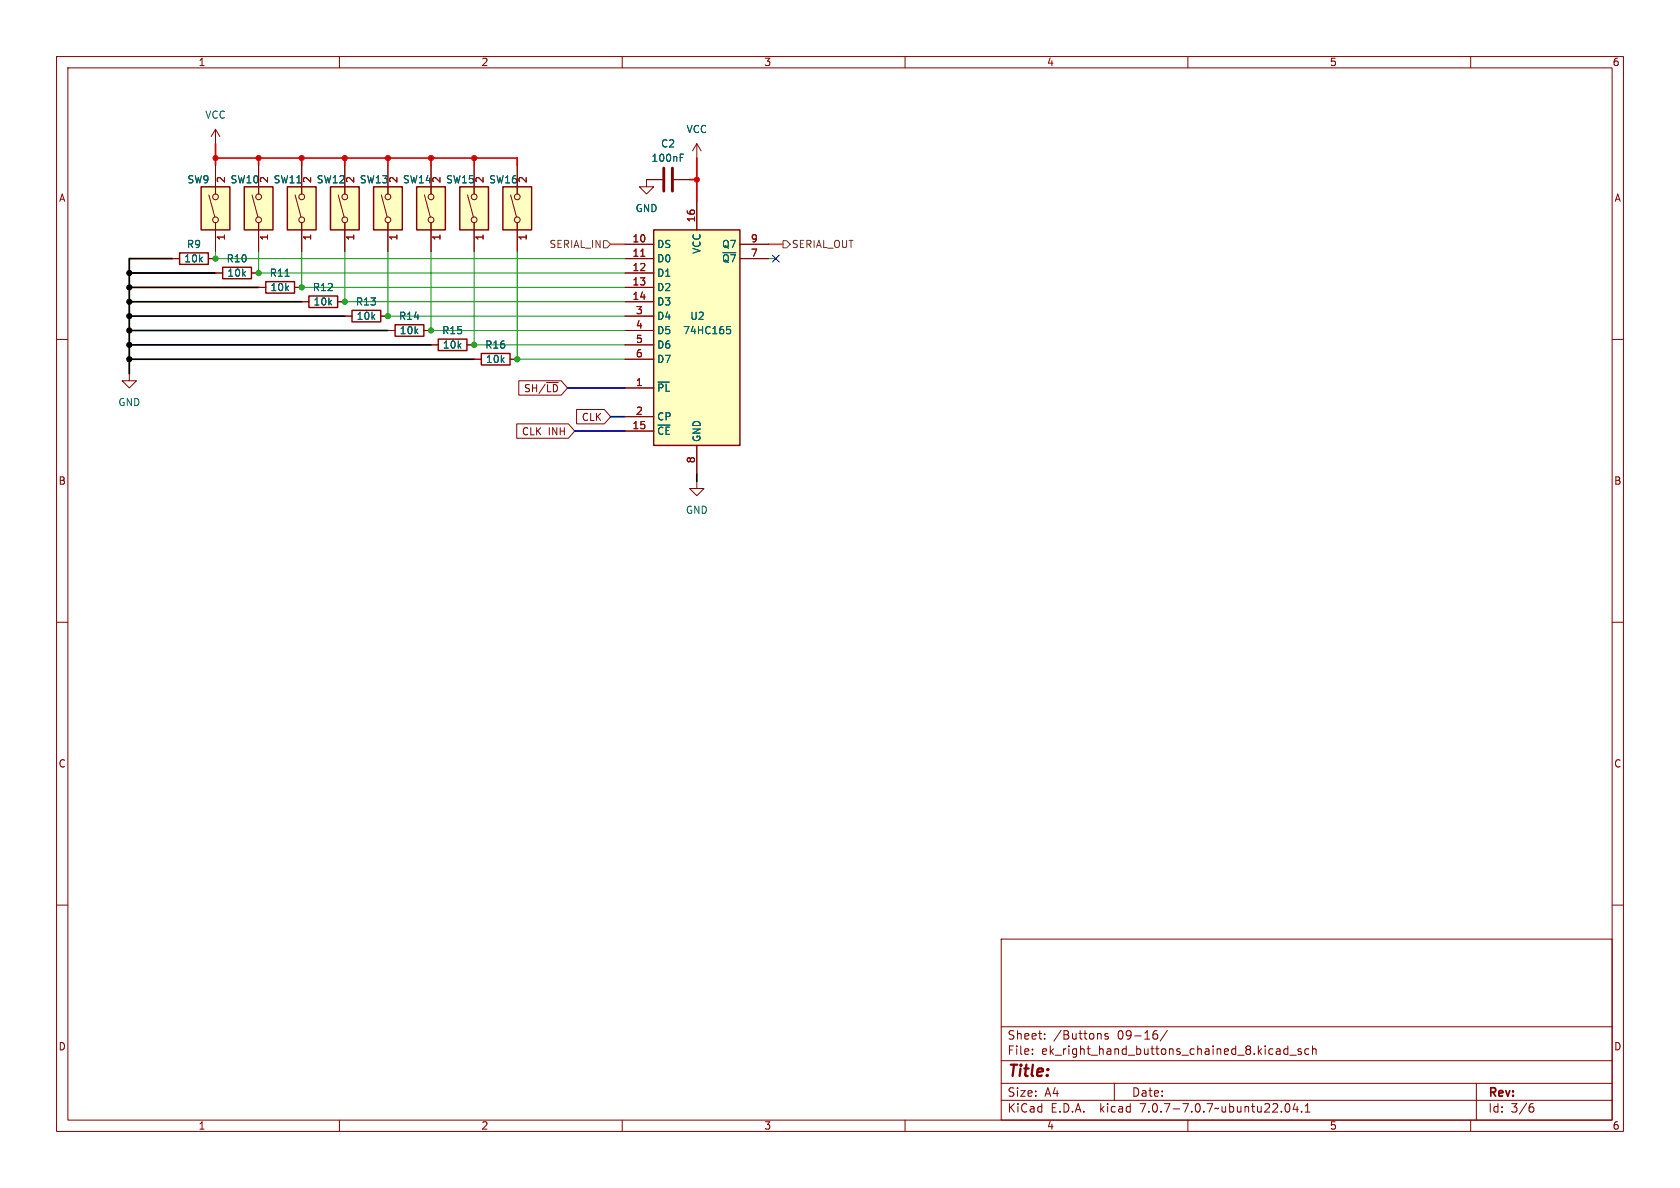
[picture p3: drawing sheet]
<svg xmlns="http://www.w3.org/2000/svg" width="297mm" height="210mm" viewBox="0 0 297 210" stroke-linecap="round" stroke-linejoin="round" font-family="sans-serif">
<g fill="none" stroke="#840000" stroke-width=".18">
<path d="M10 10h277v190h-277zM12 12h273v186h-273zM60 10v2M110 10v2M160 10v2M210 10v2M260 10v2M36.9 34.5l1.1 3.9M38.1 22.9l-.8 1.2M38.1 22.9v2.5M38.1 29.2v5.1M38.1 39.4v5.1"/>
<path d="M38.1 22.9l.8 1.2M44.6 34.5l1 3.9M45.7 29.2v5.1M45.7 39.4v5.1M52.2 34.5l1 3.9M53.3 29.2v5.1M53.3 39.4v5.1M59.8 34.5l1 3.9M61 29.2v5.1M61 39.4v5.1M67.4 34.5l1.1 3.9M68.6 29.2v5.1"/>
<path d="M68.6 39.4v5.1M75 34.5l1.1 3.9M76.2 29.2v5.1M76.2 39.4v5.1M82.7 34.5l1 3.9M83.8 29.2v5.1M83.8 39.4v5.1M90.3 34.5l1 3.9M91.4 29.2v5.1M91.4 39.4v5.1M117.1 31.8h-2.8v1.2h1.3l-1.3 1.3-1.3-1.3h1.3M119.1 31.8h2.8"/>
<path d="M123.2 25.4l-.8 1.3M123.2 25.4v2.5M123.2 35.6v5M123.2 25.4l.8 1.3M10 60h2M30.5 45.7h1.2M36.8 45.7h1.3M38.1 48.3h1.3M44.4 48.3h1.3M45.7 50.8h1.3M52.1 50.8h1.2M53.3 53.3h1.3"/>
<path d="M59.7 53.3h1.3M61 55.9h1.2M67.3 55.9h1.3M68.6 58.4h1.2M74.9 58.4h1.3M110.5 48.3h5.1M110.5 45.7h5.1M110.5 58.4h5.1M110.5 50.8h5.1M110.5 43.2h5.1M110.5 53.3h5.1M110.5 55.9h5.1"/>
<path d="M130.8 45.7h5.1M130.8 43.2h5.1M285 60h2M22.9 66v1.3h1.2l-1.2 1.3-1.3-1.3h1.3M76.2 61h1.3M82.5 61h1.3M83.8 63.5h1.3M90.2 63.5h1.2M91.4 74.9h9.1l1.1 1.3-1.1 1.3h-9.1zM91.7 67.3h7.5l1.1 1.3-1.1 1.3h-7.5zM101.9 72.4h4.9l1.1 1.3-1.1 1.2h-4.9zM110.5 63.5h5.1"/>
<path d="M110.5 61h5.1M110.5 68.6h5.1M110.5 76.2h5.1M110.5 73.7h5.1M123.2 78.7v5.1M123.2 85.1v1.3h1.3l-1.3 1.2-1.3-1.2h1.3M10 110h2M285 110h2M10 160h2M285 160h2M177 166h108v32h-108zM60 198v2"/>
<path d="M110 198v2M160 198v2M177 194.5h108M177 191.5h108M177 187.5h108M177 181.5h108M182.5 186.3v.1M182.5 185.5v.1M184.7 183.6v.1M184.7 182.8v.1M194.5 182.7l.2 .2v.8M195.9 182.8l-.4-.1-.2 .2 .1 .2 .5 .2v.3h-.6"/>
<path d="M197 191.5v3M204.1 182.8h.3l.3 .3-.1 .5-.5 .1M204.2 182.2h.3M206.4 182.1l-1.3 2M210 198v2M227.3 195.2l.2-.1a.81 .81 0 0 1 .6 .6 .81 .81 0 0 1-.3 .8l-.1 .1a.81 .81 0 0 1-.4-1.4zM227.7 184.9v1.5M227.7 185.5l-.5-.1-.2 .3v.4l.1 .2h.6M228 186.5h1.2M229 195l-.4 1.1h.9M229.3 195.6v1M230 185.5l-.3-.1-.2 .2v.2l.5 .2v.3h-.5"/>
<path d="M230.1 196.5v.1M230.7 196.6h.9M230.7 195.5l.5-.4v1.5M231.4 185.5l-.4-.1-.3 .3v.4l.1 .2h.6M232 185.5l.2-.1 .4 .1 .1 .9M232 184.9v1.5M260 198v2M261 191.5v6.5M270.6 195.7h.3l.3 .3-.1 .5-.5 .1M271 195.1l-.4 .1"/>
<circle cx="38.1" cy="38.9" r=".51"/>
<circle cx="38.1" cy="34.8" r=".51"/>
<circle cx="45.7" cy="34.8" r=".51"/>
<circle cx="45.7" cy="38.9" r=".51"/>
<circle cx="53.3" cy="34.8" r=".51"/>
<circle cx="53.3" cy="38.9" r=".51"/>
<circle cx="61" cy="38.9" r=".51"/>
<circle cx="61" cy="34.8" r=".51"/>
<circle cx="68.6" cy="38.9" r=".51"/>
<circle cx="68.6" cy="34.8" r=".51"/>
<circle cx="76.2" cy="38.9" r=".51"/>
<circle cx="76.2" cy="34.8" r=".51"/>
<circle cx="83.8" cy="38.9" r=".51"/>
<circle cx="83.8" cy="34.8" r=".51"/>
<circle cx="91.4" cy="34.8" r=".51"/>
<circle cx="91.4" cy="38.9" r=".51"/>
</g>
<g fill="none" stroke="#840000" stroke-width=".25">
<path d="M35.6 33h5v7.6h-5zM43.2 33h5.1v7.6h-5.1zM50.8 33h5.1v7.6h-5.1zM58.4 33h5.1v7.6h-5.1zM66 33h5.1v7.6h-5.1zM73.7 33h5v7.6h-5zM81.3 33h5.1v7.6h-5.1zM88.9 33h5.1v7.6h-5.1zM31.7 44.7h5.1v2h-5.1zM39.4 47.2h5v2.1h-5zM47 49.8h5.1v2h-5.1zM54.6 52.3h5.1v2.1h-5.1z"/>
<path d="M62.2 54.9h5.1v2h-5.1zM69.8 57.4h5.1v2h-5.1zM77.5 59.9h5v2.1h-5zM115.6 40.6h15.2v38.1h-15.2zM85.1 62.5h5.1v2h-5.1z"/>
</g>
<path d="M117.3 29.7v4.1M118.9 29.7v4.1" fill="none" stroke="#840000" stroke-width=".51"/>
<path d="M120.3 27.9h.4M120.3 27.2h.6M50.4 48.8h.7M128.5 57.7h.6M128.6 58.2h.3l.3 .3-.2 .4-.4 .1M116.3 67.5h2" fill="none" stroke="#006464" stroke-width=".18"/>
<g fill="#ffffc2" stroke="#ffffc2" stroke-width=".18">
<path d="M81.3 33h5.1v7.6h-5.1z"/>
<path d="M35.6 33h5v7.6h-5z"/>
<path d="M50.8 33h5.1v7.6h-5.1z"/>
<path d="M43.2 33h5.1v7.6h-5.1z"/>
<path d="M88.9 33h5.1v7.6h-5.1z"/>
<path d="M66 33h5.1v7.6h-5.1z"/>
<path d="M58.4 33h5.1v7.6h-5.1z"/>
<path d="M115.6 40.6h15.2v38.1h-15.2z"/>
<path d="M73.7 33h5v7.6h-5z"/>
</g>
<path d="M113.3 45.3h.7" fill="none" stroke="#a90000" stroke-width=".18"/>
<path d="M106.7 42.5h.6l.6 .7-.6 .6h-.6zM138.4 42.5h.7l.6 .7-.6 .6h-.7z" fill="none" stroke="#725600" stroke-width=".18"/>
<path d="M22.9 50.8h22.8M22.9 48.3h15.2M22.9 58.4h45.7M22.9 53.3h30.4M22.9 55.9h38.1M30.5 45.7h-7.6v20.3M22.9 61h53.3M22.9 63.5h60.9M123.2 83.8v1.3" fill="none" stroke="#000" stroke-width=".3"/>
<path d="M38.1 27.9h53.3v1.3M38.1 25.4v3.8M45.7 27.9v1.3M53.3 27.9v1.3M61 27.9v1.3M68.6 27.9v1.3M76.2 27.9v1.3M83.8 27.9v1.3M121.9 31.8h1.3M123.2 27.9v7.7" fill="none" stroke="#f00" stroke-width=".3"/>
<path d="M38.1 44.5v1.2h72.4M45.7 44.5v3.8h64.8M53.3 44.5v6.3h57.2M61 44.5v8.8h49.5M68.6 44.5v11.4h41.9M76.2 44.5v13.9h34.3M83.8 44.5v16.5h26.7M91.4 44.5v19h19.1M135.9 45.7h1.3" fill="none" stroke="#009600" stroke-width=".18"/>
<path d="M100.3 68.6h10.2M101.6 76.2h8.9M107.9 73.7h2.6" fill="none" stroke="#0000c2" stroke-width=".3"/>
<path d="M107.9 43.2h2.6M135.9 43.2h2.5" fill="none" stroke="#c60" stroke-width=".3"/>
<path d="M136.6 45.1l1.2 1.2M137.8 45.1l-1.2 1.2" fill="none" stroke="#000084" stroke-width=".18"/>
<g fill="#f00" stroke="#f00" stroke-width=".18">
<circle cx="123.2" cy="31.8" r=".46"/>
<circle cx="38.1" cy="27.9" r=".46"/>
<circle cx="53.3" cy="27.9" r=".46"/>
<circle cx="45.7" cy="27.9" r=".46"/>
<circle cx="76.2" cy="27.9" r=".46"/>
<circle cx="68.6" cy="27.9" r=".46"/>
<circle cx="61" cy="27.9" r=".46"/>
<circle cx="83.8" cy="27.9" r=".46"/>
</g>
<g fill="#009600" stroke="#009600" stroke-width=".18">
<circle cx="83.8" cy="61" r=".46"/>
<circle cx="91.4" cy="63.5" r=".46"/>
<circle cx="53.3" cy="50.8" r=".46"/>
<circle cx="38.1" cy="45.7" r=".46"/>
<circle cx="45.7" cy="48.3" r=".46"/>
<circle cx="76.2" cy="58.4" r=".46"/>
<circle cx="61" cy="53.3" r=".46"/>
<circle cx="68.6" cy="55.9" r=".46"/>
</g>
<g fill="#000" stroke="#000" stroke-width=".18">
<circle cx="22.9" cy="58.4" r=".46"/>
<circle cx="22.9" cy="53.3" r=".46"/>
<circle cx="22.9" cy="48.3" r=".46"/>
<circle cx="22.9" cy="50.8" r=".46"/>
<circle cx="22.9" cy="55.9" r=".46"/>
<circle cx="22.9" cy="63.5" r=".46"/>
<circle cx="22.9" cy="61" r=".46"/>
</g>
<text font-size="2.8" fill="#840000" x="178" y="190.9">Title:</text>
<g font-size="2.1" fill="#840000">
<text x="178" y="184">Sheet:</text>
<text x="186.2" y="184">/Buttons</text>
<text x="197.6" y="184">09-16/</text>
<text x="178" y="186.7">File:</text>
<text x="184.1" y="186.7">ek_right_hand_buttons_chained_8.kicad_sch</text>
<text x="178" y="196.9">KiCad</text>
<text x="178" y="194.1">Size:</text>
<text x="184.7" y="194.1">A4</text>
<text x="185.7" y="196.9">E.D.A.</text>
<text x="194.6" y="196.9">kicad</text>
<text x="200" y="194.1">Date:</text>
<text x="201.8" y="196.9">7.0.7-7.0.7~ubuntu22.04.1</text>
<text x="263" y="194.3">Rev:</text>
<text x="263" y="196.9">Id:</text>
<text x="267.1" y="196.9">3/6</text>
</g>
<g font-size="1.8" fill="#840000">
<text x="35" y="11.9">1</text>
<text x="85" y="11.9">2</text>
<text x="135" y="11.9">3</text>
<text x="185" y="11.9">4</text>
<text x="235" y="11.9">5</text>
<text x="285" y="11.9">6</text>
<text x="10.3" y="35.9">A</text>
<text x="285.3" y="35.9">A</text>
<text x="92.5" y="69.5">SH/~{LD}</text>
<text x="92.2" y="77.2">CLK</text>
<text x="96.9" y="77.2">INH</text>
<text x="102.7" y="74.6">CLK</text>
<text x="10.3" y="85.9">B</text>
<text x="285.3" y="85.9">B</text>
<text x="10.3" y="135.9">C</text>
<text x="285.3" y="135.9">C</text>
<text x="10.3" y="185.9">D</text>
<text x="285.3" y="185.9">D</text>
<text x="35" y="199.9">1</text>
<text x="85" y="199.9">2</text>
<text x="135" y="199.9">3</text>
<text x="185" y="199.9">4</text>
<text x="235" y="199.9">5</text>
<text x="285" y="199.9">6</text>
</g>
<g font-size="1.8" fill="#006464">
<text x="36.2" y="21.2">VCC</text>
<text x="121.3" y="23.7">VCC</text>
<text x="115.1" y="28.8">100nF</text>
<text x="116.8" y="26.3">C2</text>
<text x="33" y="32.6">SW9</text>
<text x="40.6" y="32.6">SW10</text>
<text x="48.3" y="32.6">SW11</text>
<text x="55.9" y="32.6">SW12</text>
<text x="63.5" y="32.6">SW13</text>
<text x="71.1" y="32.6">SW14</text>
<text x="78.7" y="32.6">SW15</text>
<text x="86.4" y="32.6">SW16</text>
<text x="112.3" y="37.7">GND</text>
<text x="32.5" y="46.6">10k</text>
<text x="32.9" y="44">R9</text>
<text x="40" y="46.6">R10</text>
<text x="116.1" y="44">DS</text>
<text x="116.1" y="46.6">D0</text>
<text x="124.1" y="45" transform="rotate(-90 124.1 45)">VCC</text>
<text x="127.6" y="46.6">~{Q7}</text>
<text x="127.6" y="44">Q7</text>
<text x="40.1" y="49.1">10k</text>
<text x="47.6" y="49.1">R11</text>
<text x="47.7" y="51.7">10k</text>
<text x="55.2" y="51.7">R12</text>
<text x="116.1" y="49.1">D1</text>
<text x="116.1" y="51.7">D2</text>
<text x="55.3" y="54.2">10k</text>
<text x="62.8" y="54.2">R13</text>
<text x="62.9" y="56.7">10k</text>
<text x="70.4" y="56.7">R14</text>
<text x="70.6" y="59.3">10k</text>
<text x="78.1" y="59.3">R15</text>
<text x="116.1" y="54.2">D3</text>
<text x="116.1" y="56.7">D4</text>
<text x="116.1" y="59.3">D5</text>
<text x="120.7" y="59.3">74HC165</text>
<text x="121.9" y="56.7">U2</text>
<text x="78.2" y="61.8">10k</text>
<text x="85.7" y="61.8">R16</text>
<text x="85.8" y="64.4">10k</text>
<text x="116.1" y="61.8">D6</text>
<text x="116.1" y="64.4">D7</text>
<text x="20.8" y="72">GND</text>
<text x="116.1" y="69.4">~{PL}</text>
<text x="116.1" y="77.1">~{CE}</text>
<text x="116.1" y="74.5">CP</text>
<text x="124.1" y="78.2" transform="rotate(-90 124.1 78.2)">GND</text>
<text x="121.2" y="91">GND</text>
</g>
<g font-size="1.8" fill="#a90000">
<text x="40.1" y="32.5" transform="rotate(-90 40.1 32.5)">2</text>
<text x="47.7" y="32.5" transform="rotate(-90 47.7 32.5)">2</text>
<text x="55.3" y="32.5" transform="rotate(-90 55.3 32.5)">2</text>
<text x="62.9" y="32.5" transform="rotate(-90 62.9 32.5)">2</text>
<text x="70.6" y="32.5" transform="rotate(-90 70.6 32.5)">2</text>
<text x="78.2" y="32.5" transform="rotate(-90 78.2 32.5)">2</text>
<text x="85.8" y="32.5" transform="rotate(-90 85.8 32.5)">2</text>
<text x="93.4" y="32.5" transform="rotate(-90 93.4 32.5)">2</text>
<text x="122.9" y="39.4" transform="rotate(-90 122.9 39.4)">16</text>
<text x="40.1" y="42.6" transform="rotate(-90 40.1 42.6)">1</text>
<text x="47.7" y="42.6" transform="rotate(-90 47.7 42.6)">1</text>
<text x="55.3" y="42.6" transform="rotate(-90 55.3 42.6)">1</text>
<text x="62.9" y="42.6" transform="rotate(-90 62.9 42.6)">1</text>
<text x="70.6" y="42.6" transform="rotate(-90 70.6 42.6)">1</text>
<text x="78.2" y="42.6" transform="rotate(-90 78.2 42.6)">1</text>
<text x="85.8" y="42.6" transform="rotate(-90 85.8 42.6)">1</text>
<text x="93.4" y="42.6" transform="rotate(-90 93.4 42.6)">1</text>
<text x="111.7" y="42.9">10</text>
<text x="111.7" y="45.5">11</text>
<text x="132.6" y="45.5">7</text>
<text x="132.6" y="42.9">9</text>
<text x="111.7" y="48">12</text>
<text x="111.7" y="50.5">13</text>
<text x="111.7" y="53.1">14</text>
<text x="112.3" y="55.6">3</text>
<text x="112.3" y="58.2">4</text>
<text x="112.3" y="60.7">5</text>
<text x="112.3" y="63.2">6</text>
<text x="112.3" y="68.3">1</text>
<text x="111.7" y="75.9">15</text>
<text x="112.3" y="73.4">2</text>
<text x="122.9" y="82" transform="rotate(-90 122.9 82)">8</text>
</g>
<g font-size="1.8" fill="#725600">
<text x="97" y="44">SERIAL_IN</text>
<text x="139.9" y="44">SERIAL_OUT</text>
</g>
</svg>
